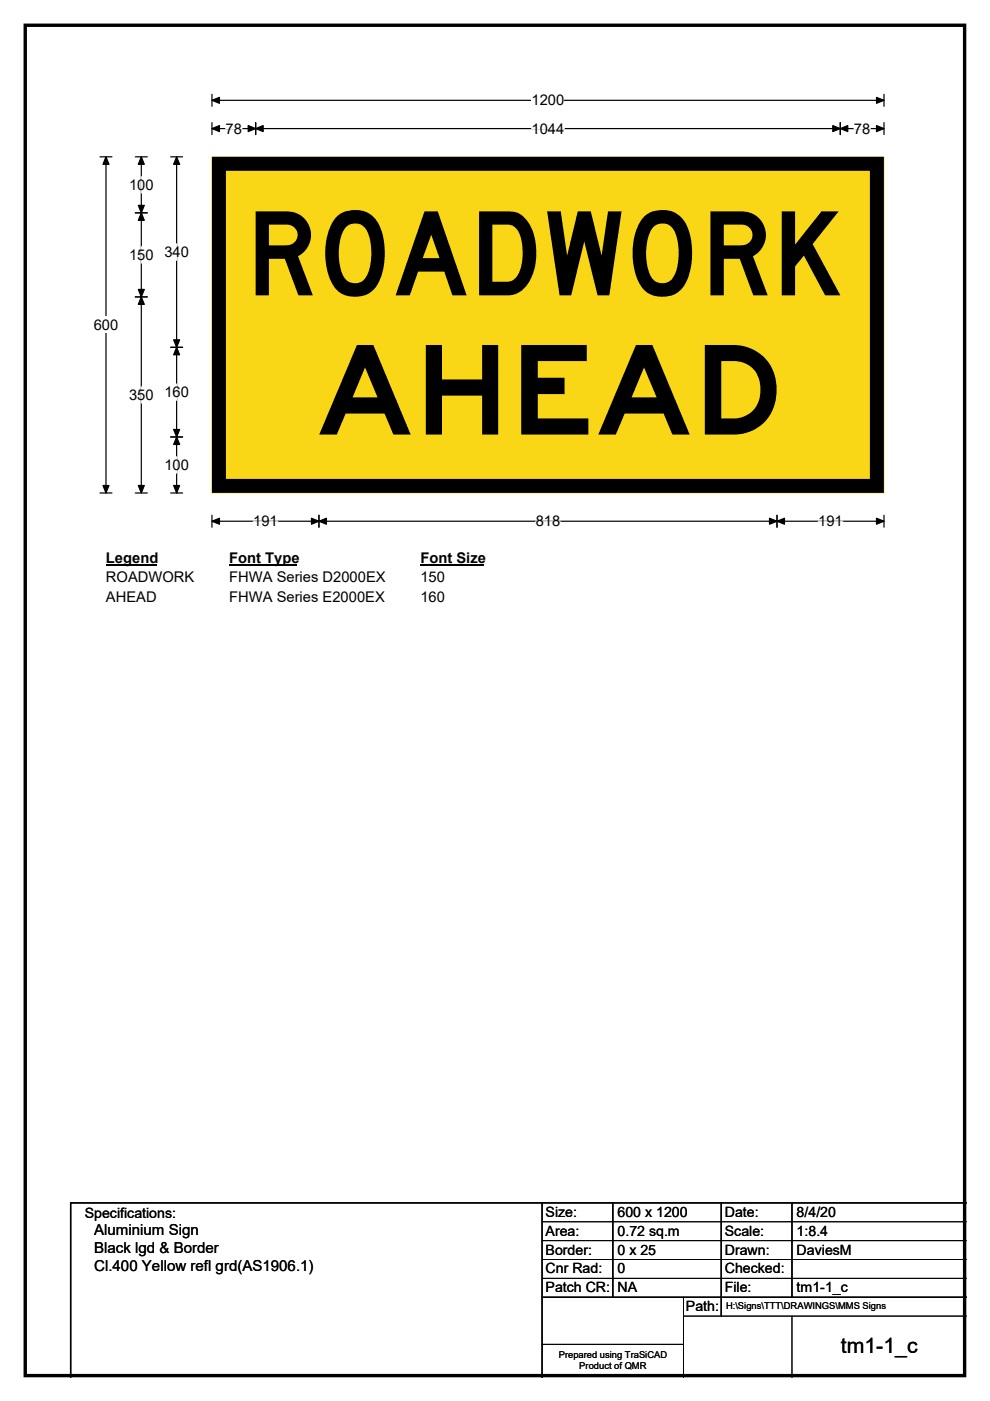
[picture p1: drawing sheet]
<svg xmlns="http://www.w3.org/2000/svg" width="210mm" height="297mm" viewBox="0 0 210 297" stroke-linecap="round" stroke-linejoin="round" font-family="sans-serif">
<path d="M5.4 5.4h199.2v286.3h-199.2z" fill="none" stroke="#000" stroke-width=".72"/>
<path d="M45 21.3h142.5M45 20v2.5M187.5 20v2.5" fill="none" stroke="#000" stroke-width=".25"/>
<path d="M45 21.3l1.5-.7v1.3zM185.9 20.6l1.6 .7-1.6 .6z" fill="#000" stroke="#000" stroke-width=".25"/>
<path d="M112.8 19.5h6.9v3.5h-6.9z" fill="#fff"/>
<g fill="none" stroke="#000" stroke-width=".25">
<path d="M21.2 33.3h2.5M22.5 33.3v71.2M45 27.3h142.5M45 26v2.5M54.2 26v2.5M178.2 26v2.5M187.5 26v2.5M21.2 104.5h2.5M45 109.2v2.6M45 110.5h142.5M67.6 109.2v2.6M164.8 109.2v2.6"/>
<path d="M187.5 109.2v2.6"/>
</g>
<g fill="#000" stroke="#000" stroke-width=".25">
<path d="M22.5 33.3l.6 1.5h-1.3zM45 27.3l1.5-.7v1.3zM54.2 27.3l1.6-.7v1.3zM52.6 26.6l1.6 .7-1.6 .6zM176.6 26.6l1.6 .7-1.6 .6zM178.2 27.3l1.6-.7v1.3zM185.9 26.6l1.6 .7-1.6 .6zM21.8 102.9h1.3l-.6 1.6zM45 110.5l1.5-.6v1.2zM67.6 110.5l1.6-.6v1.2zM66.1 109.9l1.5 .6-1.5 .6zM163.2 109.9l1.6 .6-1.6 .6z"/>
<path d="M164.8 110.5l1.6-.6v1.2zM185.9 109.9l1.6 .6-1.6 .6z"/>
</g>
<path d="M47.9 27.3h3.4M112.8 27.3h6.9M181.1 27.3h3.5M53.7 110.5h5.2M113.6 110.5h5.2M173.5 110.5h5.3" fill="none" stroke="#fff" stroke-width=".25"/>
<path d="M19.9 67.1h5.2v3.5h-5.2z" fill="#fff"/>
<path d="M28.7 33.3h2.5M30 33.3v71.2M36.2 33.3h2.5M37.5 33.3v71.2M28.7 45.1h2.5M28.7 62.9h2.5M36.2 73.6h2.5M36.2 92.6h2.5M28.7 104.5h2.5M36.2 104.5h2.5" fill="none" stroke="#000" stroke-width=".25"/>
<path d="M30 33.3l.6 1.5h-1.3zM37.5 33.3l.6 1.5h-1.3zM30 45.1l.6 1.6h-1.3zM29.3 43.5h1.3l-.6 1.6zM29.3 61.4h1.3l-.6 1.5zM30 62.9l.6 1.6h-1.3zM37.5 73.6l.6 1.6h-1.3zM36.8 72.1h1.3l-.6 1.5zM36.8 91.1h1.3l-.6 1.5zM37.5 92.6l.6 1.6h-1.3zM29.3 102.9h1.3l-.6 1.6zM36.8 102.9h1.3l-.6 1.6z" fill="#000" stroke="#000" stroke-width=".25"/>
<path d="M30 37.4v3.5M30 52.3v3.5M37.5 51.7v3.5M30 82v3.5M37.5 81.4v3.5M37.5 96.8v3.5" fill="none" stroke="#fff" stroke-width=".25"/>
<path d="M22.5 116.5h10.7v3.5h-10.7z" fill="#fff"/>
<path d="M22.5 119.8h10.7" fill="none" stroke="#000" stroke-width=".32"/>
<path d="M48.6 116.5h14.4v3.5h-14.4z" fill="#fff"/>
<path d="M48.6 119.8h14.4" fill="none" stroke="#000" stroke-width=".32"/>
<path d="M89.2 116.5h13.4v3.5h-13.4z" fill="#fff"/>
<path d="M89.2 119.8h13.4" fill="none" stroke="#000" stroke-width=".32"/>
<g fill="#fff">
<path d="M22.5 120.7h18.6v3.5h-18.6z"/>
<path d="M48.6 120.7h33.1v3.5h-33.1z"/>
<path d="M89.2 120.7h5.2v3.5h-5.2z"/>
<path d="M22.4 124.9h10.8v3.5h-10.8z"/>
<path d="M48.6 124.9h32.9v3.5h-32.9z"/>
<path d="M89.2 124.9h5.2v3.5h-5.2z"/>
</g>
<path d="M45 33.3h142.5v71.2h-142.5z" fill="#fad716"/>
<path d="M45 33.3h142.5v71.2h-142.5z" fill="none" stroke="#fad716" stroke-width=".21"/>
<path d="M46.4 34.7h139.6v68.3h-139.6z" fill="none" stroke="#000" stroke-width="3"/>
<path d="M115 255v37M130 255v20M153 255v24M168 255v20M205 255h-190v37M115 275h90" fill="none" stroke="#000" stroke-width=".3"/>
<path d="M115 259h90M115 263h90M115 267h90M115 271h90M145 279h60M145 275v17M168 279v13M115 285h30" fill="none" stroke="#000" stroke-width=".21"/>
<text font-size="26.4" x="67" y="92.1">AHEAD</text>
<text font-size="24.7" x="52.1" y="62.6">ROADWORK</text>
<text font-size="4.5" x="178.4" y="286.9">tm1-1_c</text>
<g font-size="3.2">
<text x="20" y="261.9">Aluminium Sign</text>
<text x="20" y="265.7">Black lgd &amp; Border</text>
<text x="20" y="269.6">Cl.400 Yellow refl grd(AS1906.1)</text>
</g>
<g font-size="3.1">
<text x="112.8" y="22.3">1200</text>
<text x="47.9" y="28.3">78</text>
<text x="112.8" y="28.3">1044</text>
<text x="181.1" y="28.3">78</text>
<text x="27.4" y="40.2">100</text>
<text x="27.4" y="55.1">150</text>
<text x="34.9" y="54.5">340</text>
<text x="19.9" y="69.9">600</text>
<text x="27.4" y="84.8">350</text>
<text x="34.9" y="84.2">160</text>
<text x="34.9" y="99.6">100</text>
<text x="53.7" y="111.6">191</text>
<text x="113.6" y="111.6">818</text>
<text x="173.5" y="111.6">191</text>
<text x="22.5" y="119.3">Legend</text>
<text x="48.6" y="119.3">Font Type</text>
<text x="89.2" y="119.3">Font Size</text>
<text x="22.5" y="123.5">ROADWORK</text>
<text x="48.6" y="123.5">FHWA Series D2000EX</text>
<text x="89.2" y="123.5">150</text>
<text x="22.5" y="127.7">AHEAD</text>
<text x="48.6" y="127.7">FHWA Series E2000EX</text>
<text x="89.2" y="127.7">160</text>
</g>
<g font-size="3">
<text x="115.7" y="258">Size:</text>
<text x="131" y="258">600 x 1200</text>
<text x="153.7" y="258">Date:</text>
<text x="169" y="258">8/4/20</text>
<text x="18" y="258.2">Specifications:</text>
<text x="115.7" y="262">Area:</text>
<text x="131" y="262">0.72 sq.m</text>
<text x="153.7" y="262">Scale:</text>
<text x="169" y="262">1:8.4</text>
<text x="115.7" y="266">Border:</text>
<text x="115.7" y="270">Cnr Rad:</text>
<text x="131" y="266">0 x 25</text>
<text x="131" y="270">0</text>
<text x="153.7" y="266">Drawn:</text>
<text x="153.7" y="270">Checked:</text>
<text x="169" y="266">DaviesM</text>
<text x="115.7" y="274">Patch CR:</text>
<text x="131" y="274">NA</text>
<text x="153.7" y="274">File:</text>
<text x="169" y="274">tm1-1_c</text>
<text x="145.5" y="278">Path:</text>
</g>
<g font-size="2">
<text x="154" y="277.6">H:\Signs\TTT\DRAWINGS\MMS Signs</text>
<text x="118.5" y="287.8">Prepared using TraSiCAD</text>
<text x="122.9" y="290.2">Product of QMR</text>
</g>
</svg>
